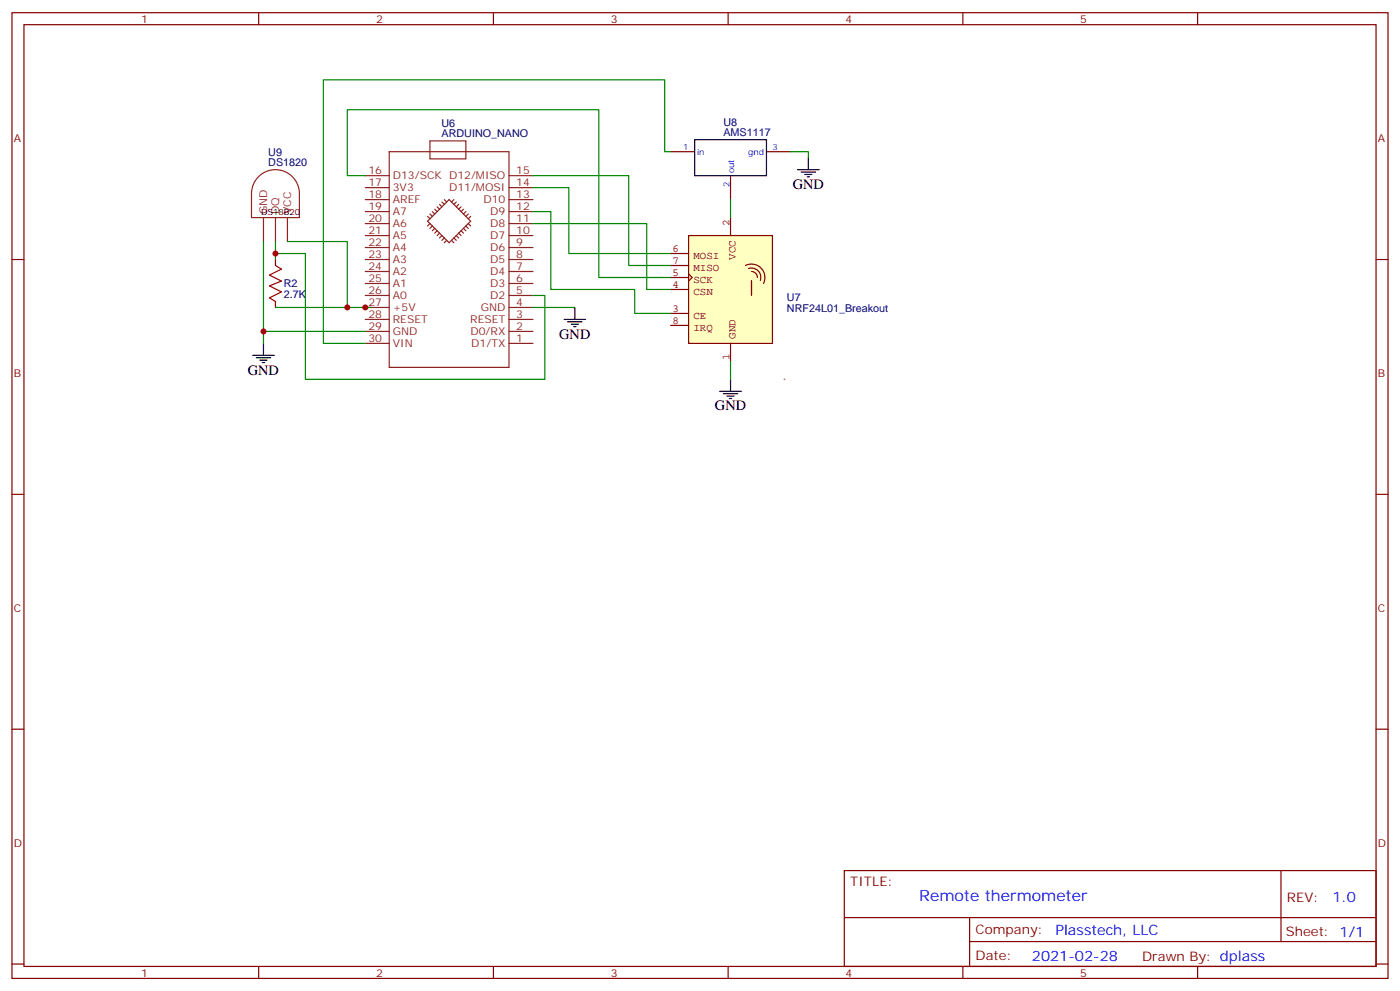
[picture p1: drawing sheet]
<svg xmlns="http://www.w3.org/2000/svg" width="412mm" height="292mm" viewBox="0 0 412 292" stroke-linecap="round" stroke-linejoin="round" font-family="sans-serif">
<g fill="none" stroke="#870000" stroke-width=".35">
<path d="M3.5 3.7h405.4v284.4h-405.4zM7.1 7.3h398.2v277.3h-398.2zM76.2 3.7v3.6M145.3 3.7v3.6M214.5 3.7v3.6M283.6 3.7v3.6M352.8 3.7v3.6M3.5 76.4h3.6M405.3 76.4h3.6M3.5 145.6h3.6M405.3 145.6h3.6M3.5 214.7h3.6"/>
<path d="M405.3 214.7h3.6M248.7 256.3h156.6v28.3h-156.6zM377.3 256.4v20.8M248.7 270.2h156.5M285.6 277.2h119.6M285.6 270.2v14.1M3.5 283.8h3.6M76.2 284.6v3.5M145.3 284.6v3.5M214.5 284.6v3.5M283.6 284.6v3.5M352.8 284.6v3.5"/>
<path d="M405.3 283.8h3.6"/>
</g>
<g fill="none" stroke="#8c2424" stroke-width=".35">
<path d="M107.6 55.2h7.1M107.6 58.8h7.1M107.6 51.7h7.1M114.7 44.7h35.2v63.5h-35.2zM126.6 41.5h10.6v5.3h-10.6zM130.2 59.5l.7 .7M130.9 58.8l.7 .7M133.7 58.8l-.7 .7M134.4 59.5l-.7 .7M149.9 55.2h7.1M149.9 58.8h7.1M149.9 51.7h7.1"/>
<path d="M107.6 62.3h7.1M107.6 65.8h7.1M107.6 69.4h7.1M107.6 72.9h7.1M107.6 76.4h7.1M107.6 79.9h7.1M125.9 65.1l6.4-6.3 6.3 6.3-6.3 6.4zM125.9 63.7l.7 .7M126.6 63l.8 .7M126.6 65.8l-.7 .7M127.4 62.3l.7 .7M127.4 66.5l-.8 .7"/>
<path d="M128.1 61.6l.7 .7M128.1 67.2l-.7 .7M128.8 60.9l.7 .7M128.8 67.9l-.7 .8M129.5 60.2l.7 .7M129.5 68.7l-.7 .7M130.2 69.4l-.7 .7M130.9 70.1l-.7 .7M131.6 70.8l-.7 .7M133 70.8l.7 .7M133.7 70.1l.7 .7M134.4 69.4l.7 .7"/>
<path d="M135.1 60.2l-.7 .7M135.1 68.7l.7 .7M135.8 67.9l.7 .8M135.8 60.9l-.7 .7M136.5 67.2l.7 .7M136.5 61.6l-.7 .7M137.2 66.5l.7 .7M137.2 62.3l-.7 .7M137.9 65.8l.7 .7M137.9 63l-.7 .7M138.6 63.7l-.7 .7M149.9 62.3h7.1"/>
<path d="M149.9 65.8h7.1M149.9 69.4h7.1M149.9 72.9h7.1M149.9 76.4h7.1M149.9 79.9h7.1M107.6 83.5h7.1M107.6 87h7.1M107.6 90.5h7.1M107.6 94.1h7.1M107.6 97.6h7.1M149.9 83.5h7.1M149.9 87h7.1"/>
<path d="M149.9 90.5h7.1M149.9 94.1h7.1M149.9 97.6h7.1M107.6 101.1h7.1M149.9 101.1h7.1"/>
</g>
<circle cx="221.4" cy="81.7" r=".88" fill="#850000" stroke="#850000" stroke-width=".35"/>
<path d="M202.8 69.4h24.7v31.7h-24.7z" fill="#ffffc2" stroke="#850000" stroke-width=".35"/>
<g fill="none" stroke="#850000" stroke-width=".35">
<path d="M197.6 74.6h5.2M197.6 78.2h5.2M215.2 64.1v5.3M219.6 78.2a4 4 0 0 1 4.6 .7 4 4 0 0 1 .7 4.6M220.5 79.1a2.75 2.75 0 0 1 2.8 .6 2.75 2.75 0 0 1 .7 2.9M221.4 79.9a1.73 1.73 0 0 1 1.7 1.8M197.6 92.3h5.2M197.6 85.2h5.2M197.6 81.7h5.2M197.6 95.8h5.2M202.8 80.6l1.1 1.1-1.1 1.1M221.4 82.6v4.4"/>
<path d="M215.2 101.1v5.3M231.1 111.7h.1"/>
</g>
<path d="M197.6 44.7h7M215.2 51.7v7.1M225.8 44.7h7M81.1 76.4v1.8M81.1 88.8v1.7" fill="none" stroke="#870000" stroke-width=".35"/>
<g fill="none" stroke="#000" stroke-width=".35">
<path d="M204.6 41.1h21.2v10.6h-21.2zM234.9 50h6.4M236 50.7h4.2M237.1 51.4h2.1M237.8 52.1h.7M238.1 46.4v3.6M166.2 94.1h6.3M167.2 94.8h4.2M168.3 95.5h2.1M169 96.2h.7M169.3 90.5v3.6M74.4 104.6h6.4"/>
<path d="M75.5 105.3h4.2M76.6 106h2.1M77.3 106.8h.7M77.6 101.1v3.5M212 115.2h6.4M213.1 115.9h4.2M214.1 116.6h2.2M214.8 117.3h.7M215.2 111.7v3.5"/>
</g>
<g fill="none" stroke="#008700" stroke-width=".35">
<path d="M107.6 51.7h-5.3v-19.4h74.1v49.4h21.2M157 55.2h10.6v19.4h30M157 51.7h28.2v26.5h12.4M197.6 44.7h-1.8v-21.2h-100.6v77.6h12.4M215.2 58.8v5.3M232.8 44.7h5.3v1.7M77.6 71.1v30M81.1 74.6h8.9v37.1h70.5v-24.7h-3.5M81.1 71.1v5.3M84.7 71.1h17.6v19.4M157 62.3h5.3v22.9h24.7v7.1h10.6M157 65.8h33.5v19.4h7.1"/>
<path d="M77.6 97.6h30M81.1 90.5h28.3M157 90.5h12.3M215.2 106.4v5.3"/>
</g>
<path d="M76.5 51.7a7.1 7.1 0 0 1 7.6-1.1 7.1 7.1 0 0 1 4.1 6.4v7.1h-14.1v-7.1a7 7 0 0 1 2.4-5.3zM77.6 64.1v7M81.1 64.1v7M84.7 64.1v7" fill="none" stroke="#8c2424" stroke-width=".35"/>
<path d="M81.1 78.2l1.8 1-3.5 1.8 3.5 1.8-3.5 1.4 3.5 1.7-3.5 1.8 1.7 1.1" fill="none" stroke="#a10000" stroke-width=".35"/>
<g fill="#c00">
<circle cx="77.6" cy="97.6" r=".88"/>
<circle cx="102.3" cy="90.5" r=".88"/>
<circle cx="107.6" cy="90.5" r=".88"/>
<circle cx="81.1" cy="74.6" r=".88"/>
</g>
<text font-size="4.6" fill="#00f" x="270.8" y="265.4">Remote thermometer</text>
<g font-size="4.2">
<text x="233.5" y="55.6">GND</text>
<text x="164.7" y="99.7">GND</text>
<text x="73" y="110.3">GND</text>
<text x="210.6" y="120.9">GND</text>
</g>
<g font-size="4.2" fill="#00f">
<text x="392.5" y="265.6">1.0</text>
<text x="310.9" y="275.2">Plasstech, LLC</text>
<text x="304" y="283">2021-02-28</text>
</g>
<g font-size="3.9" fill="#800">
<text x="250.5" y="260.9">TITLE:</text>
<text x="379.1" y="265.6">REV:</text>
<text x="287.4" y="275.1">Company:</text>
<text x="378.7" y="275.7">Sheet: 1/1</text>
<text x="287.4" y="282.8">Date:</text>
<text x="336.4" y="282.9">Drawn By: dplass</text>
</g>
<g font-size="3.2" fill="#800">
<text x="41.6" y="6.7">1</text>
<text x="110.8" y="6.7">2</text>
<text x="179.9" y="6.7">3</text>
<text x="249.1" y="6.7">4</text>
<text x="318.2" y="6.7">5</text>
<text x="4.1" y="41.8">A</text>
<text x="405.9" y="41.8">A</text>
<text x="4.1" y="111">B</text>
<text x="405.9" y="111">B</text>
<text x="4.1" y="180.1">C</text>
<text x="405.9" y="180.1">C</text>
<text x="4.1" y="249.3">D</text>
<text x="405.9" y="249.3">D</text>
<text x="41.6" y="287.5">1</text>
<text x="110.8" y="287.5">2</text>
<text x="179.9" y="287.5">3</text>
<text x="249.1" y="287.5">4</text>
<text x="318.2" y="287.5">5</text>
</g>
<g font-size="3.2" fill="#000080">
<text x="130.1" y="40.4">ARDUINO_NANO</text>
<text x="130.1" y="37.4">U6</text>
<text x="213.1" y="40.1">AMS1117</text>
<text x="213.1" y="37">U8</text>
<text x="79" y="45.8">U9</text>
<text x="79" y="48.9">DS1820</text>
<text x="83.6" y="87.8">2.7K</text>
<text x="83.6" y="84.6">R2</text>
<text x="231.8" y="88.8">U7</text>
<text x="231.8" y="91.8">NRF24L01_Breakout</text>
</g>
<g font-size="3.2" fill="#8d2323">
<text x="108.5" y="51.4">16</text>
<text x="115.7" y="52.8">D13/SCK D12/MISO</text>
<text x="152" y="51.4">15</text>
<text x="108.5" y="58.4">18</text>
<text x="108.5" y="54.9">17</text>
<text x="115.7" y="59.8">AREF</text>
<text x="115.7" y="56.3">3V3</text>
<text x="132.3" y="56.3">D11/MOSI</text>
<text x="142.4" y="59.8">D10</text>
<text x="152" y="54.9">14</text>
<text x="152" y="58.4">13</text>
<text x="78.7" y="63" transform="rotate(-90 78.7 63)">GND</text>
<text x="82.2" y="63" transform="rotate(-90 82.2 63)">DQ</text>
<text x="85.7" y="63" transform="rotate(-90 85.7 63)">VCC</text>
<text x="108.5" y="61.9">19</text>
<text x="108.5" y="65.5">20</text>
<text x="115.7" y="63.4">A7</text>
<text x="144.4" y="63.4">D9</text>
<text x="152" y="61.9">12</text>
<text x="152" y="65.5">11</text>
<text x="108.5" y="69">21</text>
<text x="115.7" y="66.9">A6</text>
<text x="115.7" y="70.4">A5</text>
<text x="144.4" y="66.9">D8</text>
<text x="144.4" y="70.4">D7</text>
<text x="152" y="69">10</text>
<text x="108.5" y="72.5">22</text>
<text x="108.5" y="76.1">23</text>
<text x="115.7" y="73.9">A4</text>
<text x="115.7" y="77.5">A3</text>
<text x="144.4" y="73.9">D6</text>
<text x="144.4" y="77.5">D5</text>
<text x="152" y="72.5">9</text>
<text x="152" y="76.1">8</text>
<text x="108.5" y="79.6">24</text>
<text x="108.5" y="83.1">25</text>
<text x="115.7" y="81">A2</text>
<text x="144.4" y="81">D4</text>
<text x="152" y="79.6">7</text>
<text x="152" y="83.1">6</text>
<text x="108.5" y="86.6">26</text>
<text x="115.7" y="84.5">A1</text>
<text x="115.7" y="88.1">A0</text>
<text x="144.4" y="84.5">D3</text>
<text x="144.4" y="88.1">D2</text>
<text x="152" y="86.6">5</text>
<text x="108.5" y="93.7">28</text>
<text x="108.5" y="90.2">27</text>
<text x="115.7" y="95.1">RESET</text>
<text x="115.7" y="91.6">+5V</text>
<text x="138.5" y="95.1">RESET</text>
<text x="141.6" y="91.6">GND</text>
<text x="152" y="90.2">4</text>
<text x="152" y="93.7">3</text>
<text x="108.5" y="100.8">30</text>
<text x="108.5" y="97.2">29</text>
<text x="115.7" y="98.6">GND</text>
<text x="138.6" y="98.6">D0/RX</text>
<text x="152" y="97.2">2</text>
<text x="152" y="100.8">1</text>
<text x="115.7" y="102.2">VIN</text>
<text x="138.8" y="102.2">D1/TX</text>
</g>
<g font-size="3.2" fill="#840000">
<text x="214.8" y="66.5" transform="rotate(-90 214.8 66.5)">2</text>
<text x="198.1" y="74.3">6</text>
<text x="198.1" y="77.8">7</text>
<text x="204.3" y="76.1">MOSI</text>
<text x="216.7" y="76.5" transform="rotate(-90 216.7 76.5)">VCC</text>
<text x="198.1" y="81.4">5</text>
<text x="204.3" y="83.2">SCK</text>
<text x="204.3" y="79.7">MISO</text>
<text x="198.1" y="84.9">4</text>
<text x="204.3" y="86.7">CSN</text>
<text x="198.1" y="91.9">3</text>
<text x="198.1" y="95.5">8</text>
<text x="204.3" y="93.8">CE</text>
<text x="204.3" y="97.3">IRQ</text>
<text x="216.7" y="99.7" transform="rotate(-90 216.7 99.7)">GND</text>
<text x="214.8" y="105.9" transform="rotate(-90 214.8 105.9)">1</text>
</g>
<g font-size="2.5" fill="#00f">
<text x="201.3" y="44.3">1</text>
<text x="205.3" y="45.7">in</text>
<text x="220.4" y="45.7">gnd</text>
<text x="227.5" y="44.3">3</text>
<text x="216.3" y="51" transform="rotate(-90 216.3 51)">out</text>
<text x="214.8" y="55" transform="rotate(-90 214.8 55)">2</text>
</g>
<text font-size="2.5" x="76.9" y="63.4">DS18B20</text>
</svg>
